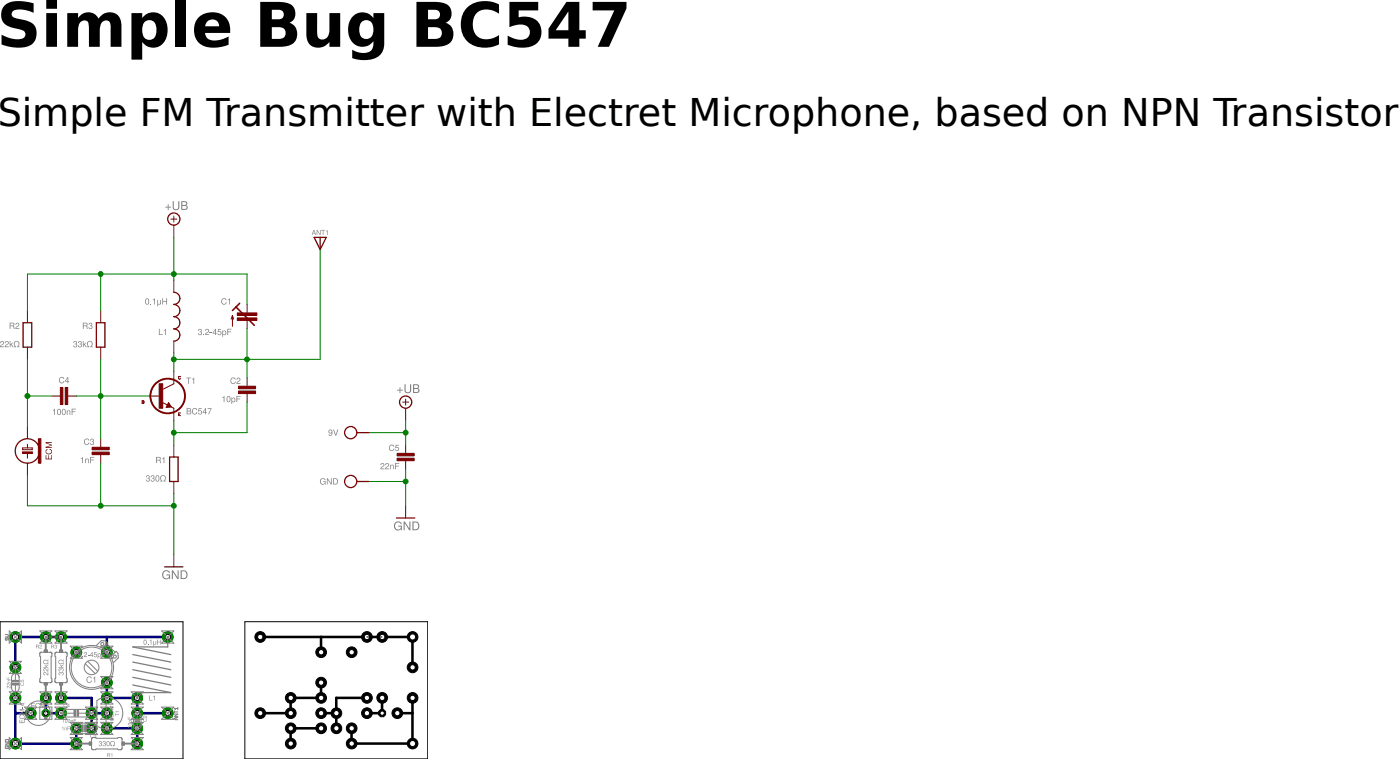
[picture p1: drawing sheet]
<?xml version="1.0" encoding="utf-8"?>
<!DOCTYPE eagle SYSTEM "eagle.dtd">
<eagle version="7.2.0">
<drawing>
<settings>
<setting alwaysvectorfont="no"/>
<setting verticaltext="up"/>
</settings>
<grid distance="0.1" unitdist="inch" unit="inch" style="lines" multiple="1" display="no" altdistance="0.01" altunitdist="inch" altunit="inch"/>
<schematic xreflabel="%F%N/%S.%C%R" xrefpart="/%S.%C%R">
<libraries>
<library name="supply1">
<symbols>
<symbol name="GND">
<wire x1="-1.905" y1="0" x2="1.905" y2="0" width="0.254" layer="94"/>
<text x="-2.54" y="-2.54" size="1.778" layer="96">&gt;VALUE</text>
<pin name="GND" x="0" y="2.54" visible="off" length="short" direction="sup" rot="R270"/>
</symbol>
</symbols>
<devicesets>
<deviceset name="GND" prefix="GND">
<gates>
<gate name="1" symbol="GND" x="0" y="0"/>
</gates>
<devices>
<device name="">
<technologies>
<technology name=""/>
</technologies>
</device>
</devices>
</deviceset>
</devicesets>
</library>
<library name="supply2">
<symbols>
<symbol name="+UB">
<wire x1="-0.635" y1="1.27" x2="0.635" y2="1.27" width="0.1524" layer="94"/>
<wire x1="0" y1="0.635" x2="0" y2="1.905" width="0.1524" layer="94"/>
<circle x="0" y="1.27" radius="1.27" width="0.254" layer="94"/>
<text x="-1.905" y="3.175" size="1.778" layer="96">&gt;VALUE</text>
<pin name="+UB" x="0" y="-2.54" visible="off" length="short" direction="sup" rot="R90"/>
</symbol>
</symbols>
<devicesets>
<deviceset name="+UB" prefix="SUPPLY">
<gates>
<gate name="G$1" symbol="+UB" x="0" y="0"/>
</gates>
<devices>
<device name="">
<technologies>
<technology name=""/>
</technologies>
</device>
</devices>
</deviceset>
</devicesets>
</library>
<library name="ECM">
<symbols>
<symbol name="ECM">
<wire x1="1.016" y1="-0.254" x2="-1.016" y2="-0.254" width="0.1524" layer="94"/>
<wire x1="1.016" y1="0.635" x2="0" y2="0.635" width="0.1524" layer="94"/>
<wire x1="0" y1="0.635" x2="-1.016" y2="0.635" width="0.1524" layer="94"/>
<wire x1="0" y1="0.635" x2="0" y2="1.397" width="0.1524" layer="94"/>
<circle x="0" y="0" radius="2.54" width="0.254" layer="94"/>
<rectangle x1="-2.794" y1="-2.54" x2="-2.286" y2="2.54" layer="94" rot="R180"/>
<pin name="+" x="0" y="5.08" visible="off" length="short" direction="pas" rot="R270"/>
<pin name="-" x="0" y="-5.08" visible="off" length="short" direction="pas" rot="R90"/>
<wire x1="1.016" y1="0.254" x2="-1.016" y2="0.254" width="0.1524" layer="94"/>
<wire x1="1.016" y1="0.254" x2="1.016" y2="0.635" width="0.1524" layer="94"/>
<wire x1="-1.016" y1="0.254" x2="-1.016" y2="0.635" width="0.1524" layer="94"/>
<wire x1="1.016" y1="-0.508" x2="0" y2="-0.508" width="0.1524" layer="94"/>
<wire x1="0" y1="-0.508" x2="-1.016" y2="-0.508" width="0.1524" layer="94"/>
<wire x1="1.016" y1="-0.508" x2="1.016" y2="-0.254" width="0.1524" layer="94"/>
<wire x1="0" y1="-1.524" x2="0" y2="-0.508" width="0.1524" layer="94"/>
<wire x1="-1.016" y1="-0.508" x2="-1.016" y2="-0.254" width="0.1524" layer="94"/>
<rectangle x1="-1.016" y1="-0.508" x2="1.016" y2="-0.254" layer="94" rot="R180"/>
<text x="-3.81" y="0" size="1.27" layer="94" rot="R90" align="bottom-center">ECM</text>
</symbol>
</symbols>
<devicesets>
<deviceset name="ECM" prefix="ECM">
<gates>
<gate name="1" symbol="ECM" x="0" y="0"/>
</gates>
<devices>
<device name="-5" package="ECM-5">
<connects>
<connect gate="1" pin="+" pad="1"/>
<connect gate="1" pin="-" pad="2"/>
</connects>
<technologies>
<technology name=""/>
</technologies>
</device>
<device name="-4" package="ECM-4">
<connects>
<connect gate="1" pin="+" pad="1"/>
<connect gate="1" pin="-" pad="2"/>
</connects>
<technologies>
<technology name=""/>
</technologies>
</device>
</devices>
</deviceset>
</devicesets>
</library>
<library name="cap-trim">
<symbols>
<symbol name="CAP-TRIM">
<wire x1="0" y1="-2.54" x2="0" y2="-0.762" width="0.1524" layer="94"/>
<wire x1="0" y1="2.54" x2="0" y2="0.762" width="0.1524" layer="94"/>
<wire x1="1.524" y1="-1.778" x2="-2.286" y2="2.032" width="0.3048" layer="94"/>
<wire x1="-3.048" y1="1.27" x2="-2.286" y2="2.032" width="0.3048" layer="94"/>
<wire x1="-2.286" y1="2.032" x2="-1.524" y2="2.794" width="0.3048" layer="94"/>
<wire x1="-3.048" y1="-2.032" x2="-3.048" y2="0.254" width="0.1524" layer="94"/>
<wire x1="-3.048" y1="0.254" x2="-3.302" y2="-0.508" width="0.1524" layer="94"/>
<wire x1="-3.048" y1="0.254" x2="-2.794" y2="-0.508" width="0.1524" layer="94"/>
<text x="-3.175" y="2.54" size="1.27" layer="95" align="bottom-right">&gt;NAME</text>
<text x="-3.175" y="-2.54" size="1.27" layer="96" align="top-right">&gt;VALUE</text>
<rectangle x1="-2.032" y1="-0.762" x2="2.032" y2="-0.254" layer="94"/>
<rectangle x1="-2.032" y1="0.254" x2="2.032" y2="0.762" layer="94"/>
<pin name="E" x="0" y="2.54" visible="off" length="point" direction="pas" swaplevel="1" rot="R90"/>
<pin name="A" x="0" y="-2.54" visible="off" length="point" direction="pas" swaplevel="1" rot="R270"/>
</symbol>
</symbols>
<devicesets>
<deviceset name="C-TR-PH20127" prefix="C" uservalue="yes">
<gates>
<gate name="1" symbol="CAP-TRIM" x="0" y="0" addlevel="can" swaplevel="1"/>
</gates>
<devices>
<device name="S" package="TRIM808">
<connects>
<connect gate="1" pin="A" pad="2"/>
<connect gate="1" pin="E" pad="1 3"/>
</connects>
<technologies>
<technology name=""/>
</technologies>
</device>
<device name="-45" package="TRIM808-45">
<connects>
<connect gate="1" pin="A" pad="2"/>
<connect gate="1" pin="E" pad="1 3"/>
</connects>
<technologies>
<technology name=""/>
</technologies>
</device>
<device name="-45-2P12" package="TRIM808-45">
<connects>
<connect gate="1" pin="A" pad="2"/>
<connect gate="1" pin="E" pad="1"/>
</connects>
<technologies>
<technology name=""/>
</technologies>
</device>
<device name="-45-2P21" package="TRIM808-45">
<connects>
<connect gate="1" pin="A" pad="1"/>
<connect gate="1" pin="E" pad="2"/>
</connects>
<technologies>
<technology name=""/>
</technologies>
</device>
<device name="-45-2P23" package="TRIM808-45">
<connects>
<connect gate="1" pin="A" pad="3"/>
<connect gate="1" pin="E" pad="2"/>
</connects>
<technologies>
<technology name=""/>
</technologies>
</device>
<device name="-45-2P32" package="TRIM808-45">
<connects>
<connect gate="1" pin="A" pad="3"/>
<connect gate="1" pin="E" pad="2"/>
</connects>
<technologies>
<technology name=""/>
</technologies>
</device>
<device name="GFX" package="TRIM808-GFX">
<connects>
<connect gate="1" pin="A" pad="1 3"/>
<connect gate="1" pin="E" pad="2"/>
</connects>
<technologies>
<technology name=""/>
</technologies>
</device>
<device name="GFX45" package="TRIM808-GFX45">
<connects>
<connect gate="1" pin="A" pad="1 3"/>
<connect gate="1" pin="E" pad="2"/>
</connects>
<technologies>
<technology name=""/>
</technologies>
</device>
<device name="" package="TRIM-2222-808">
<connects>
<connect gate="1" pin="A" pad="1 3"/>
<connect gate="1" pin="E" pad="2" route="any"/>
</connects>
<technologies>
<technology name=""/>
</technologies>
</device>
<device name="2222-808-2PIN" package="TRIM-2222-808">
<connects>
<connect gate="1" pin="A" pad="1"/>
<connect gate="1" pin="E" pad="2"/>
</connects>
<technologies>
<technology name=""/>
</technologies>
</device>
<device name="2222-808-2PINB" package="TRIM-2222-808">
<connects>
<connect gate="1" pin="A" pad="3"/>
<connect gate="1" pin="E" pad="2"/>
</connects>
<technologies>
<technology name=""/>
</technologies>
</device>
<device name="2222-808-45" package="TRIM-2222-808-45">
<connects>
<connect gate="1" pin="A" pad="2"/>
<connect gate="1" pin="E" pad="1 3"/>
</connects>
<technologies>
<technology name=""/>
</technologies>
</device>
<device name="2222-808-45-2PIN" package="TRIM-2222-808-45">
<connects>
<connect gate="1" pin="A" pad="2"/>
<connect gate="1" pin="E" pad="1"/>
</connects>
<technologies>
<technology name=""/>
</technologies>
</device>
<device name="2222-808-45-2PINB" package="TRIM-2222-808-45">
<connects>
<connect gate="1" pin="A" pad="2"/>
<connect gate="1" pin="E" pad="1"/>
</connects>
<technologies>
<technology name=""/>
</technologies>
</device>
<device name="-TZ03" package="CTRIMTZ03">
<connects>
<connect gate="1" pin="A" pad="1"/>
<connect gate="1" pin="E" pad="2"/>
</connects>
<technologies>
<technology name=""/>
</technologies>
</device>
<device name="-2-1" package="CTRIMBB">
<connects>
<connect gate="1" pin="A" pad="1"/>
<connect gate="1" pin="E" pad="2"/>
</connects>
<technologies>
<technology name=""/>
</technologies>
</device>
<device name="2222-808-2PINC" package="TRIM-2222-808">
<connects>
<connect gate="1" pin="A" pad="2"/>
<connect gate="1" pin="E" pad="1"/>
</connects>
<technologies>
<technology name=""/>
</technologies>
</device>
<device name="2222-808-2PIND" package="TRIM-2222-808">
<connects>
<connect gate="1" pin="A" pad="2"/>
<connect gate="1" pin="E" pad="3"/>
</connects>
<technologies>
<technology name=""/>
</technologies>
</device>
</devices>
</deviceset>
</devicesets>
</library>
<library name="r">
<symbols>
<symbol name="R">
<pin name="2" x="0" y="5.08" visible="off" length="short" direction="pas" swaplevel="1" rot="R270"/>
<pin name="1" x="0" y="-5.08" visible="off" length="short" direction="pas" swaplevel="1" rot="R90"/>
<wire x1="0.889" y1="-2.54" x2="0.889" y2="2.54" width="0.254" layer="94"/>
<wire x1="-0.889" y1="2.54" x2="-0.889" y2="-2.54" width="0.254" layer="94"/>
<wire x1="0.889" y1="2.54" x2="-0.889" y2="2.54" width="0.254" layer="94"/>
<wire x1="0.889" y1="-2.54" x2="-0.889" y2="-2.54" width="0.254" layer="94"/>
<text x="-1.5875" y="1.27" size="1.27" layer="95" align="bottom-right">&gt;NAME</text>
<text x="-1.5875" y="-1.27" size="1.27" layer="96" align="top-right">&gt;VALUE</text>
</symbol>
</symbols>
<devicesets>
<deviceset name="R" prefix="R" uservalue="yes">
<gates>
<gate name="1" symbol="R" x="0" y="0"/>
</gates>
<devices>
<device name="0204/5" package="0204/5">
<connects>
<connect gate="1" pin="1" pad="2"/>
<connect gate="1" pin="2" pad="1"/>
</connects>
<technologies>
<technology name=""/>
</technologies>
</device>
<device name="0204/7" package="0204/7">
<connects>
<connect gate="1" pin="1" pad="2"/>
<connect gate="1" pin="2" pad="1"/>
</connects>
<technologies>
<technology name=""/>
</technologies>
</device>
<device name="0204V" package="0204V">
<connects>
<connect gate="1" pin="1" pad="2"/>
<connect gate="1" pin="2" pad="1"/>
</connects>
<technologies>
<technology name=""/>
</technologies>
</device>
<device name="0207/10" package="0207/10">
<connects>
<connect gate="1" pin="1" pad="2"/>
<connect gate="1" pin="2" pad="1"/>
</connects>
<technologies>
<technology name=""/>
</technologies>
</device>
<device name="0207/12" package="0207/12">
<connects>
<connect gate="1" pin="1" pad="2"/>
<connect gate="1" pin="2" pad="1"/>
</connects>
<technologies>
<technology name=""/>
</technologies>
</device>
<device name="0207/15" package="0207/15">
<connects>
<connect gate="1" pin="1" pad="2"/>
<connect gate="1" pin="2" pad="1"/>
</connects>
<technologies>
<technology name=""/>
</technologies>
</device>
<device name="0207/2V" package="0207/2V">
<connects>
<connect gate="1" pin="1" pad="2"/>
<connect gate="1" pin="2" pad="1"/>
</connects>
<technologies>
<technology name=""/>
</technologies>
</device>
<device name="0207/5V" package="0207/5V">
<connects>
<connect gate="1" pin="1" pad="2"/>
<connect gate="1" pin="2" pad="1"/>
</connects>
<technologies>
<technology name=""/>
</technologies>
</device>
<device name="0207/7" package="0207/7">
<connects>
<connect gate="1" pin="1" pad="2"/>
<connect gate="1" pin="2" pad="1"/>
</connects>
<technologies>
<technology name=""/>
</technologies>
</device>
<device name="0204/10" package="0204/10">
<connects>
<connect gate="1" pin="1" pad="2"/>
<connect gate="1" pin="2" pad="1"/>
</connects>
<technologies>
<technology name=""/>
</technologies>
</device>
<device name="0204/12" package="0204/12">
<connects>
<connect gate="1" pin="1" pad="2"/>
<connect gate="1" pin="2" pad="1"/>
</connects>
<technologies>
<technology name=""/>
</technologies>
</device>
<device name="0204/15" package="0204/15">
<connects>
<connect gate="1" pin="1" pad="2"/>
<connect gate="1" pin="2" pad="1"/>
</connects>
<technologies>
<technology name=""/>
</technologies>
</device>
<device name="0204/2V" package="0204/2V">
<connects>
<connect gate="1" pin="1" pad="2"/>
<connect gate="1" pin="2" pad="1"/>
</connects>
<technologies>
<technology name=""/>
</technologies>
</device>
<device name="0202/2V" package="0202/2V">
<connects>
<connect gate="1" pin="1" pad="2"/>
<connect gate="1" pin="2" pad="1"/>
</connects>
<technologies>
<technology name=""/>
</technologies>
</device>
<device name="0202/5" package="0202/5">
<connects>
<connect gate="1" pin="1" pad="2"/>
<connect gate="1" pin="2" pad="1"/>
</connects>
<technologies>
<technology name=""/>
</technologies>
</device>
<device name="0202/7" package="0202/7">
<connects>
<connect gate="1" pin="1" pad="2"/>
<connect gate="1" pin="2" pad="1"/>
</connects>
<technologies>
<technology name=""/>
</technologies>
</device>
<device name="0202/10" package="0202/10">
<connects>
<connect gate="1" pin="1" pad="2"/>
<connect gate="1" pin="2" pad="1"/>
</connects>
<technologies>
<technology name=""/>
</technologies>
</device>
<device name="0202V" package="0202V">
<connects>
<connect gate="1" pin="1" pad="2"/>
<connect gate="1" pin="2" pad="1"/>
</connects>
<technologies>
<technology name=""/>
</technologies>
</device>
<device name="0202/12" package="0202/12">
<connects>
<connect gate="1" pin="1" pad="2"/>
<connect gate="1" pin="2" pad="1"/>
</connects>
<technologies>
<technology name=""/>
</technologies>
</device>
<device name="0202/15" package="0202/15">
<connects>
<connect gate="1" pin="1" pad="2"/>
<connect gate="1" pin="2" pad="1"/>
</connects>
<technologies>
<technology name=""/>
</technologies>
</device>
<device name="0202/7-V" package="0202/7-V">
<connects>
<connect gate="1" pin="1" pad="2"/>
<connect gate="1" pin="2" pad="1"/>
</connects>
<technologies>
<technology name=""/>
</technologies>
</device>
<device name="0202/5-V" package="0202/5-V">
<connects>
<connect gate="1" pin="1" pad="2"/>
<connect gate="1" pin="2" pad="1"/>
</connects>
<technologies>
<technology name=""/>
</technologies>
</device>
<device name="0202/10-V" package="0202/10-V">
<connects>
<connect gate="1" pin="1" pad="2"/>
<connect gate="1" pin="2" pad="1"/>
</connects>
<technologies>
<technology name=""/>
</technologies>
</device>
<device name="0204/7-V" package="0204/7-V">
<connects>
<connect gate="1" pin="1" pad="2"/>
<connect gate="1" pin="2" pad="1"/>
</connects>
<technologies>
<technology name=""/>
</technologies>
</device>
<device name="0204/10-V" package="0204/10-V">
<connects>
<connect gate="1" pin="1" pad="2"/>
<connect gate="1" pin="2" pad="1"/>
</connects>
<technologies>
<technology name=""/>
</technologies>
</device>
<device name="0204/12-V" package="0204/12-V">
<connects>
<connect gate="1" pin="1" pad="2"/>
<connect gate="1" pin="2" pad="1"/>
</connects>
<technologies>
<technology name=""/>
</technologies>
</device>
<device name="0204/15-V" package="0204/15-V">
<connects>
<connect gate="1" pin="1" pad="2"/>
<connect gate="1" pin="2" pad="1"/>
</connects>
<technologies>
<technology name=""/>
</technologies>
</device>
<device name="0204/2" package="0204/2">
<connects>
<connect gate="1" pin="1" pad="2"/>
<connect gate="1" pin="2" pad="1"/>
</connects>
<technologies>
<technology name=""/>
</technologies>
</device>
<device name="0202/12-V" package="0202/12-V">
<connects>
<connect gate="1" pin="1" pad="2"/>
<connect gate="1" pin="2" pad="1"/>
</connects>
<technologies>
<technology name=""/>
</technologies>
</device>
<device name="0202/2" package="0202/2">
<connects>
<connect gate="1" pin="1" pad="2"/>
<connect gate="1" pin="2" pad="1"/>
</connects>
<technologies>
<technology name=""/>
</technologies>
</device>
<device name="0204/2.54" package="0204/2.54">
<connects>
<connect gate="1" pin="1" pad="2"/>
<connect gate="1" pin="2" pad="1"/>
</connects>
<technologies>
<technology name=""/>
</technologies>
</device>
<device name="0204/2V-A" package="0204/2V">
<connects>
<connect gate="1" pin="1" pad="1"/>
<connect gate="1" pin="2" pad="2"/>
</connects>
<technologies>
<technology name=""/>
</technologies>
</device>
<device name="0204/18-V" package="0204/18-V">
<connects>
<connect gate="1" pin="1" pad="1"/>
<connect gate="1" pin="2" pad="2"/>
</connects>
<technologies>
<technology name=""/>
</technologies>
</device>
<device name="0204/20-V" package="0204/20-V">
<connects>
<connect gate="1" pin="1" pad="1"/>
<connect gate="1" pin="2" pad="2"/>
</connects>
<technologies>
<technology name=""/>
</technologies>
</device>
</devices>
</deviceset>
</devicesets>
</library>
<library name="c">
<symbols>
<symbol name="C">
<text x="-1.27" y="1.27" size="1.27" layer="95" align="bottom-right">&gt;NAME</text>
<text x="-1.27" y="-1.27" size="1.27" layer="96" align="top-right">&gt;VALUE</text>
<pin name="1" x="0" y="2.54" visible="off" length="point" direction="pas" swaplevel="1" rot="R270"/>
<pin name="2" x="0" y="-2.54" visible="off" length="point" direction="pas" swaplevel="1" rot="R90"/>
<wire x1="0" y1="-2.54" x2="0" y2="-0.762" width="0.1524" layer="94"/>
<wire x1="0" y1="2.54" x2="0" y2="0.762" width="0.1524" layer="94"/>
<rectangle x1="-1.778" y1="-0.762" x2="1.778" y2="-0.254" layer="94"/>
<rectangle x1="-1.778" y1="0.254" x2="1.778" y2="0.762" layer="94"/>
</symbol>
</symbols>
<devicesets>
<deviceset name="C" prefix="C" uservalue="yes">
<gates>
<gate name="1" symbol="C" x="0" y="0"/>
</gates>
<devices>
<device name="025-024X044" package="C025-024X044">
<connects>
<connect gate="1" pin="1" pad="1"/>
<connect gate="1" pin="2" pad="2"/>
</connects>
<technologies>
<technology name=""/>
</technologies>
</device>
<device name="025-025X050" package="C025-025X050">
<connects>
<connect gate="1" pin="1" pad="1"/>
<connect gate="1" pin="2" pad="2"/>
</connects>
<technologies>
<technology name=""/>
</technologies>
</device>
<device name="025-030X050" package="C025-030X050">
<connects>
<connect gate="1" pin="1" pad="1"/>
<connect gate="1" pin="2" pad="2"/>
</connects>
<technologies>
<technology name=""/>
</technologies>
</device>
<device name="025-040X050" package="C025-040X050">
<connects>
<connect gate="1" pin="1" pad="1"/>
<connect gate="1" pin="2" pad="2"/>
</connects>
<technologies>
<technology name=""/>
</technologies>
</device>
<device name="025-050X050" package="C025-050X050">
<connects>
<connect gate="1" pin="1" pad="1"/>
<connect gate="1" pin="2" pad="2"/>
</connects>
<technologies>
<technology name=""/>
</technologies>
</device>
<device name="025-060X050" package="C025-060X050">
<connects>
<connect gate="1" pin="1" pad="1"/>
<connect gate="1" pin="2" pad="2"/>
</connects>
<technologies>
<technology name=""/>
</technologies>
</device>
<device name="050-024X044" package="C050-024X044">
<connects>
<connect gate="1" pin="1" pad="1"/>
<connect gate="1" pin="2" pad="2"/>
</connects>
<technologies>
<technology name=""/>
</technologies>
</device>
<device name="050-025X075" package="C050-025X075">
<connects>
<connect gate="1" pin="1" pad="1"/>
<connect gate="1" pin="2" pad="2"/>
</connects>
<technologies>
<technology name=""/>
</technologies>
</device>
<device name="050-045X075" package="C050-045X075">
<connects>
<connect gate="1" pin="1" pad="1"/>
<connect gate="1" pin="2" pad="2"/>
</connects>
<technologies>
<technology name=""/>
</technologies>
</device>
<device name="050-030X075" package="C050-030X075">
<connects>
<connect gate="1" pin="1" pad="1"/>
<connect gate="1" pin="2" pad="2"/>
</connects>
<technologies>
<technology name=""/>
</technologies>
</device>
<device name="050-050X075" package="C050-050X075">
<connects>
<connect gate="1" pin="1" pad="1"/>
<connect gate="1" pin="2" pad="2"/>
</connects>
<technologies>
<technology name=""/>
</technologies>
</device>
<device name="050-055X075" package="C050-055X075">
<connects>
<connect gate="1" pin="1" pad="1"/>
<connect gate="1" pin="2" pad="2"/>
</connects>
<technologies>
<technology name=""/>
</technologies>
</device>
<device name="050-075X075" package="C050-075X075">
<connects>
<connect gate="1" pin="1" pad="1"/>
<connect gate="1" pin="2" pad="2"/>
</connects>
<technologies>
<technology name=""/>
</technologies>
</device>
<device name="075-032X103" package="C075-032X103">
<connects>
<connect gate="1" pin="1" pad="1"/>
<connect gate="1" pin="2" pad="2"/>
</connects>
<technologies>
<technology name=""/>
</technologies>
</device>
<device name="075-042X103" package="C075-042X103">
<connects>
<connect gate="1" pin="1" pad="1"/>
<connect gate="1" pin="2" pad="2"/>
</connects>
<technologies>
<technology name=""/>
</technologies>
</device>
<device name="075-052X106" package="C075-052X106">
<connects>
<connect gate="1" pin="1" pad="1"/>
<connect gate="1" pin="2" pad="2"/>
</connects>
<technologies>
<technology name=""/>
</technologies>
</device>
<device name="102-043X133" package="C102-043X133">
<connects>
<connect gate="1" pin="1" pad="1"/>
<connect gate="1" pin="2" pad="2"/>
</connects>
<technologies>
<technology name=""/>
</technologies>
</device>
<device name="102-054X133" package="C102-054X133">
<connects>
<connect gate="1" pin="1" pad="1"/>
<connect gate="1" pin="2" pad="2"/>
</connects>
<technologies>
<technology name=""/>
</technologies>
</device>
<device name="102-064X133" package="C102-064X133">
<connects>
<connect gate="1" pin="1" pad="1"/>
<connect gate="1" pin="2" pad="2"/>
</connects>
<technologies>
<technology name=""/>
</technologies>
</device>
<device name="150-054X183" package="C150-054X183">
<connects>
<connect gate="1" pin="1" pad="1"/>
<connect gate="1" pin="2" pad="2"/>
</connects>
<technologies>
<technology name=""/>
</technologies>
</device>
<device name="150-064X183" package="C150-064X183">
<connects>
<connect gate="1" pin="1" pad="1"/>
<connect gate="1" pin="2" pad="2"/>
</connects>
<technologies>
<technology name=""/>
</technologies>
</device>
<device name="150-072X183" package="C150-072X183">
<connects>
<connect gate="1" pin="1" pad="1"/>
<connect gate="1" pin="2" pad="2"/>
</connects>
<technologies>
<technology name=""/>
</technologies>
</device>
<device name="150-084X183" package="C150-084X183">
<connects>
<connect gate="1" pin="1" pad="1"/>
<connect gate="1" pin="2" pad="2"/>
</connects>
<technologies>
<technology name=""/>
</technologies>
</device>
<device name="150-091X182" package="C150-091X182">
<connects>
<connect gate="1" pin="1" pad="1"/>
<connect gate="1" pin="2" pad="2"/>
</connects>
<technologies>
<technology name=""/>
</technologies>
</device>
<device name="050-035X075" package="C050-035X075">
<connects>
<connect gate="1" pin="1" pad="1"/>
<connect gate="1" pin="2" pad="2"/>
</connects>
<technologies>
<technology name=""/>
</technologies>
</device>
<device name="075-063X106" package="C075-063X106">
<connects>
<connect gate="1" pin="1" pad="1"/>
<connect gate="1" pin="2" pad="2"/>
</connects>
<technologies>
<technology name=""/>
</technologies>
</device>
<device name="025-020X036" package="C025-020X036">
<connects>
<connect gate="1" pin="1" pad="1"/>
<connect gate="1" pin="2" pad="2"/>
</connects>
<technologies>
<technology name=""/>
</technologies>
</device>
<device name="050-020X036" package="C050-020X036">
<connects>
<connect gate="1" pin="1" pad="1"/>
<connect gate="1" pin="2" pad="2"/>
</connects>
<technologies>
<technology name=""/>
</technologies>
</device>
<device name="025-015X024" package="C025-015X024">
<connects>
<connect gate="1" pin="1" pad="1"/>
<connect gate="1" pin="2" pad="2"/>
</connects>
<technologies>
<technology name=""/>
</technologies>
</device>
<device name="025-025X060" package="C050-025X060">
<connects>
<connect gate="1" pin="1" pad="1"/>
<connect gate="1" pin="2" pad="2"/>
</connects>
<technologies>
<technology name=""/>
</technologies>
</device>
<device name="050-024X044/V" package="C050-024X044/V">
<connects>
<connect gate="1" pin="1" pad="1"/>
<connect gate="1" pin="2" pad="2"/>
</connects>
<technologies>
<technology name=""/>
</technologies>
</device>
<device name="050-025X075/V" package="C050-025X075/V">
<connects>
<connect gate="1" pin="1" pad="1"/>
<connect gate="1" pin="2" pad="2"/>
</connects>
<technologies>
<technology name=""/>
</technologies>
</device>
<device name="050-020X036/V" package="C050-020X036/V">
<connects>
<connect gate="1" pin="1" pad="1"/>
<connect gate="1" pin="2" pad="2"/>
</connects>
<technologies>
<technology name=""/>
</technologies>
</device>
<device name="050-020X044/V" package="C050-020X044/V">
<connects>
<connect gate="1" pin="1" pad="1"/>
<connect gate="1" pin="2" pad="2"/>
</connects>
<technologies>
<technology name=""/>
</technologies>
</device>
<device name="050-020X044" package="C050-020X044">
<connects>
<connect gate="1" pin="1" pad="1"/>
<connect gate="1" pin="2" pad="2"/>
</connects>
<technologies>
<technology name=""/>
</technologies>
</device>
<device name="0204/10" package="0204/10">
<connects>
<connect gate="1" pin="1" pad="1"/>
<connect gate="1" pin="2" pad="2"/>
</connects>
<technologies>
<technology name=""/>
</technologies>
</device>
<device name="0204/10-V" package="0204/10-V">
<connects>
<connect gate="1" pin="1" pad="1"/>
<connect gate="1" pin="2" pad="2"/>
</connects>
<technologies>
<technology name=""/>
</technologies>
</device>
<device name="075-020X044" package="C075-020X044">
<connects>
<connect gate="1" pin="1" pad="1"/>
<connect gate="1" pin="2" pad="2"/>
</connects>
<technologies>
<technology name=""/>
</technologies>
</device>
<device name="075-020X044/V" package="C075-020X044/V">
<connects>
<connect gate="1" pin="1" pad="1"/>
<connect gate="1" pin="2" pad="2"/>
</connects>
<technologies>
<technology name=""/>
</technologies>
</device>
<device name="050-040X075" package="C050-040X075">
<connects>
<connect gate="1" pin="1" pad="1"/>
<connect gate="1" pin="2" pad="2"/>
</connects>
<technologies>
<technology name=""/>
</technologies>
</device>
</devices>
</deviceset>
</devicesets>
</library>
<library name="pad">
<symbols>
<symbol name="SPAD">
<pin name="P$1" x="0" y="0" visible="off" length="point" direction="pas" function="dot"/>
<wire x1="0" y1="0" x2="-2.54" y2="0" width="0.254" layer="94"/>
<circle x="-3.81" y="0" radius="1.27" width="0.254" layer="94"/>
<text x="-6.35" y="0" size="1.27" layer="95" align="center-right">&gt;NAME</text>
</symbol>
<symbol name="ANT">
<wire x1="-1.27" y1="2.54" x2="0" y2="2.54" width="0.254" layer="94"/>
<wire x1="1.27" y1="2.54" x2="0" y2="0" width="0.254" layer="94"/>
<wire x1="0" y1="0" x2="-1.27" y2="2.54" width="0.254" layer="94"/>
<wire x1="0" y1="2.54" x2="0" y2="0" width="0.254" layer="94"/>
<wire x1="0" y1="2.54" x2="1.27" y2="2.54" width="0.254" layer="94"/>
<text x="0" y="3.048" size="1.016" layer="95" align="bottom-center">&gt;NAME</text>
<pin name="1" x="0" y="0" visible="off" length="point" direction="out" rot="R90"/>
</symbol>
</symbols>
<devicesets>
<deviceset name="SPAD" prefix="J">
<gates>
<gate name="1" symbol="SPAD" x="0" y="0"/>
</gates>
<devices>
<device name="" package="SPAD@1">
<connects>
<connect gate="1" pin="P$1" pad="1"/>
</connects>
<technologies>
<technology name=""/>
</technologies>
</device>
</devices>
</deviceset>
<deviceset name="ANT" prefix="ANT">
<gates>
<gate name="ANT" symbol="ANT" x="0" y="0"/>
</gates>
<devices>
<device name="" package="SPAD">
<connects>
<connect gate="ANT" pin="1" pad="1"/>
</connects>
<technologies>
<technology name=""/>
</technologies>
</device>
</devices>
</deviceset>
</devicesets>
</library>
<library name="t">
<symbols>
<symbol name="NPN">
<wire x1="2.54" y1="2.54" x2="0.0635" y2="1.30175" width="0.1524" layer="94"/>
<wire x1="1.4605" y1="-1.36525" x2="1.9685" y2="-2.25425" width="0.1524" layer="94"/>
<wire x1="1.9685" y1="-2.25425" x2="0.9525" y2="-2.38125" width="0.1524" layer="94"/>
<wire x1="0.9525" y1="-2.38125" x2="1.4605" y2="-1.36525" width="0.1524" layer="94"/>
<wire x1="2.54" y1="-2.54" x2="1.9685" y2="-2.25425" width="0.1524" layer="94"/>
<wire x1="1.9685" y1="-2.25425" x2="0.308" y2="-1.424" width="0.1524" layer="94"/>
<wire x1="1.2065" y1="-2.25425" x2="1.778" y2="-2.19075" width="0.3048" layer="94"/>
<wire x1="1.778" y1="-2.19075" x2="1.4605" y2="-1.61925" width="0.3048" layer="94"/>
<wire x1="1.4605" y1="-1.61925" x2="1.2065" y2="-2.12725" width="0.254" layer="94"/>
<wire x1="1.2065" y1="-2.12725" x2="1.5875" y2="-2.12725" width="0.254" layer="94"/>
<wire x1="1.5875" y1="-2.12725" x2="1.4605" y2="-1.87325" width="0.254" layer="94"/>
<text x="5.08" y="2.54" size="1.27" layer="95" ratio="10">&gt;NAME</text>
<text x="5.08" y="-2.54" size="1.27" layer="96" ratio="10" align="top-left">&gt;VALUE</text>
<rectangle x1="-0.508" y1="-2.54" x2="0.254" y2="2.54" layer="94"/>
<pin name="B" x="-2.54" y="0" visible="off" length="short" direction="pas" swaplevel="1"/>
<pin name="E" x="2.54" y="-5.08" visible="off" length="short" direction="pas" swaplevel="3" rot="R90"/>
<pin name="C" x="2.54" y="5.08" visible="off" length="short" direction="pas" swaplevel="2" rot="R270"/>
<circle x="1.27" y="0" radius="3.5921" width="0.381" layer="94"/>
<text x="3.81" y="-3.81" size="0.6096" layer="94" font="vector" align="center">E</text>
<text x="3.81" y="3.81" size="0.6096" layer="94" font="vector" align="center">C</text>
<text x="-3.81" y="-1.27" size="0.6096" layer="94" font="vector" align="center">B</text>
</symbol>
</symbols>
<devicesets>
<deviceset name="BC547" prefix="T" uservalue="yes">
<gates>
<gate name="1" symbol="NPN" x="0" y="0"/>
</gates>
<devices>
<device name="-TO92-CBE" package="TO92-CBE">
<connects>
<connect gate="1" pin="B" pad="2"/>
<connect gate="1" pin="C" pad="1"/>
<connect gate="1" pin="E" pad="3"/>
</connects>
<technologies>
<technology name=""/>
</technologies>
</device>
<device name="-A" package="TO92-CBE-A">
<connects>
<connect gate="1" pin="B" pad="2"/>
<connect gate="1" pin="C" pad="1"/>
<connect gate="1" pin="E" pad="3"/>
</connects>
<technologies>
<technology name=""/>
</technologies>
</device>
<device name="" package="TO92">
<connects>
<connect gate="1" pin="B" pad="2"/>
<connect gate="1" pin="C" pad="1"/>
<connect gate="1" pin="E" pad="3"/>
</connects>
<technologies>
<technology name=""/>
</technologies>
</device>
</devices>
</deviceset>
</devicesets>
</library>
<library name="l">
<symbols>
<symbol name="L">
<wire x1="0" y1="5.08" x2="1.27" y2="3.81" width="0.254" layer="94" curve="-90"/>
<wire x1="0" y1="2.54" x2="1.27" y2="3.81" width="0.254" layer="94" curve="90"/>
<wire x1="0" y1="2.54" x2="1.27" y2="1.27" width="0.254" layer="94" curve="-90"/>
<wire x1="0" y1="0" x2="1.27" y2="1.27" width="0.254" layer="94" curve="90"/>
<wire x1="0" y1="0" x2="1.27" y2="-1.27" width="0.254" layer="94" curve="-90"/>
<wire x1="0" y1="-2.54" x2="1.27" y2="-1.27" width="0.254" layer="94" curve="90"/>
<wire x1="0" y1="-2.54" x2="1.27" y2="-3.81" width="0.254" layer="94" curve="-90"/>
<wire x1="0" y1="-5.08" x2="1.27" y2="-3.81" width="0.254" layer="94" curve="90"/>
<text x="-1.27" y="2.54" size="1.27" layer="95" align="bottom-right">&gt;NAME</text>
<text x="-1.27" y="-2.54" size="1.27" layer="96" align="top-right">&gt;VALUE</text>
<pin name="2" x="0" y="-7.62" visible="off" length="short" direction="pas" swaplevel="1" rot="R90"/>
<pin name="1" x="0" y="7.62" visible="off" length="short" direction="pas" swaplevel="1" rot="R270"/>
</symbol>
</symbols>
<devicesets>
<deviceset name="L" prefix="L" uservalue="yes">
<gates>
<gate name="1" symbol="L" x="0" y="0"/>
</gates>
<devices>
<device name="02/5" package="L-02/5V">
<connects>
<connect gate="1" pin="1" pad="1"/>
<connect gate="1" pin="2" pad="2"/>
</connects>
<technologies>
<technology name=""/>
</technologies>
</device>
<device name="02/10" package="L-03/10V">
<connects>
<connect gate="1" pin="1" pad="1"/>
<connect gate="1" pin="2" pad="2"/>
</connects>
<technologies>
<technology name=""/>
</technologies>
</device>
<device name="02/7" package="L-02/7V">
<connects>
<connect gate="1" pin="1" pad="1"/>
<connect gate="1" pin="2" pad="2"/>
</connects>
<technologies>
<technology name=""/>
</technologies>
</device>
<device name="04/7" package="L-04/8V">
<connects>
<connect gate="1" pin="1" pad="2"/>
<connect gate="1" pin="2" pad="1"/>
</connects>
<technologies>
<technology name=""/>
</technologies>
</device>
<device name="04/7-M" package="L-04/10V-M">
<connects>
<connect gate="1" pin="1" pad="1"/>
<connect gate="1" pin="2" pad="2"/>
</connects>
<technologies>
<technology name=""/>
</technologies>
</device>
<device name="-09R" package="L-89R">
<connects>
<connect gate="1" pin="1" pad="P$1"/>
<connect gate="1" pin="2" pad="P$2"/>
</connects>
<technologies>
<technology name=""/>
</technologies>
</device>
<device name="03/10" package="L-03/10">
<connects>
<connect gate="1" pin="1" pad="1"/>
<connect gate="1" pin="2" pad="2"/>
</connects>
<technologies>
<technology name=""/>
</technologies>
</device>
<device name="-BODY" package="L-BODY">
<connects>
<connect gate="1" pin="1" pad="2"/>
<connect gate="1" pin="2" pad="3"/>
</connects>
<technologies>
<technology name=""/>
</technologies>
</device>
<device name="L-04-5/5V-X" package="L-04-2/5V-X">
<connects>
<connect gate="1" pin="1" pad="1"/>
<connect gate="1" pin="2" pad="2"/>
</connects>
<technologies>
<technology name=""/>
</technologies>
</device>
<device name="L-04-5/5V" package="L-04-2/5V">
<connects>
<connect gate="1" pin="1" pad="1"/>
<connect gate="1" pin="2" pad="2"/>
</connects>
<technologies>
<technology name=""/>
</technologies>
</device>
<device name="L-04-5/5" package="L-04-2/5">
<connects>
<connect gate="1" pin="1" pad="1"/>
<connect gate="1" pin="2" pad="2"/>
</connects>
<technologies>
<technology name=""/>
</technologies>
</device>
<device name="L-04/7" package="L-04/7">
<connects>
<connect gate="1" pin="1" pad="1"/>
<connect gate="1" pin="2" pad="2"/>
</connects>
<technologies>
<technology name=""/>
</technologies>
</device>
<device name="04/7-V" package="L-04/7-V">
<connects>
<connect gate="1" pin="1" pad="1"/>
<connect gate="1" pin="2" pad="2"/>
</connects>
<technologies>
<technology name=""/>
</technologies>
</device>
<device name="03/10-C" package="L-03/10-C">
<connects>
<connect gate="1" pin="1" pad="1"/>
<connect gate="1" pin="2" pad="2"/>
</connects>
<technologies>
<technology name=""/>
</technologies>
</device>
<device name="03/10-X" package="L-03/10-X">
<connects>
<connect gate="1" pin="1" pad="1"/>
<connect gate="1" pin="2" pad="2"/>
</connects>
<technologies>
<technology name=""/>
</technologies>
</device>
<device name="10/10X" package="L-10/10X">
<connects>
<connect gate="1" pin="1" pad="1"/>
<connect gate="1" pin="2" pad="2"/>
</connects>
<technologies>
<technology name=""/>
</technologies>
</device>
<device name="10/10Y" package="L-10/10Y">
<connects>
<connect gate="1" pin="1" pad="1"/>
<connect gate="1" pin="2" pad="2"/>
</connects>
<technologies>
<technology name=""/>
</technologies>
</device>
<device name="04/08" package="L-04/8">
<connects>
<connect gate="1" pin="1" pad="1"/>
<connect gate="1" pin="2" pad="2"/>
</connects>
<technologies>
<technology name=""/>
</technologies>
</device>
<device name="08-7/5" package="L-08-7/5">
<connects>
<connect gate="1" pin="1" pad="1"/>
<connect gate="1" pin="2" pad="2"/>
</connects>
<technologies>
<technology name=""/>
</technologies>
</device>
<device name="08-10/5" package="L-08-10/5">
<connects>
<connect gate="1" pin="1" pad="1"/>
<connect gate="1" pin="2" pad="2"/>
</connects>
<technologies>
<technology name=""/>
</technologies>
</device>
</devices>
</deviceset>
</devicesets>
</library>
</libraries>
<attributes>
</attributes>
<variantdefs>
</variantdefs>
<classes>
<class number="0" name="default" width="0.6096" drill="0">
</class>
</classes>
<parts>
<part name="C2" library="c" deviceset="C" device="025-015X024" value="10pF"/>
<part name="C3" library="c" deviceset="C" device="025-020X036" value="1nF"/>
<part name="R2" library="r" deviceset="R" device="0204/10-V" value="22kΩ"/>
<part name="R3" library="r" deviceset="R" device="0204/10-V" value="33kΩ"/>
<part name="GND1" library="supply1" deviceset="GND" device=""/>
<part name="SUPPLY1" library="supply2" deviceset="+UB" device=""/>
<part name="SUPPLY2" library="supply2" deviceset="+UB" device=""/>
<part name="GND3" library="supply1" deviceset="GND" device=""/>
<part name="ECM" library="ECM" deviceset="ECM" device="-4"/>
<part name="C1" library="cap-trim" deviceset="C-TR-PH20127" device="2222-808-2PIN" value="3.2-45pF"/>
<part name="R1" library="r" deviceset="R" device="0204/10" value="330Ω"/>
<part name="C4" library="c" deviceset="C" device="050-020X044" value="100nF"/>
<part name="9V" library="pad" deviceset="SPAD" device=""/>
<part name="GND" library="pad" deviceset="SPAD" device=""/>
<part name="ANT1" library="pad" deviceset="ANT" device=""/>
<part name="C5" library="c" deviceset="C" device="050-020X036/V" value="22nF"/>
<part name="T1" library="t" deviceset="BC547" device="" value="BC547"/>
<part name="L1" library="l" deviceset="L" device="08-10/5" value="0.1μH"/>
</parts>
<sheets>
<sheet>
<plain>
</plain>
<instances>
<instance part="C2" gate="1" x="48.26" y="41.91"/>
<instance part="C3" gate="1" x="17.78" y="29.21"/>
<instance part="R2" gate="1" x="2.54" y="53.34"/>
<instance part="R3" gate="1" x="17.78" y="53.34"/>
<instance part="GND1" gate="1" x="33.02" y="5.08"/>
<instance part="SUPPLY1" gate="G$1" x="33.02" y="76.2"/>
<instance part="SUPPLY2" gate="G$1" x="81.28" y="38.1"/>
<instance part="GND3" gate="1" x="81.28" y="15.24"/>
<instance part="ECM" gate="1" x="2.54" y="29.21" rot="MR0"/>
<instance part="C1" gate="1" x="48.26" y="57.15"/>
<instance part="R1" gate="1" x="33.02" y="25.4"/>
<instance part="C4" gate="1" x="10.16" y="40.64" smashed="yes" rot="R90">
<attribute name="NAME" x="10.16" y="43.307" size="1.27" layer="95" align="bottom-center"/>
<attribute name="VALUE" x="10.16" y="37.973" size="1.27" layer="96" align="top-center"/>
</instance>
<instance part="9V" gate="1" x="73.66" y="33.02"/>
<instance part="GND" gate="1" x="73.66" y="22.86"/>
<instance part="ANT1" gate="ANT" x="63.5" y="71.12"/>
<instance part="C5" gate="1" x="81.28" y="27.94"/>
<instance part="T1" gate="1" x="30.48" y="40.64"/>
<instance part="L1" gate="1" x="33.02" y="57.15" rot="MR180"/>
</instances>
<busses>
</busses>
<nets>
<net name="N$3" class="0">
<segment>
<pinref part="C2" gate="1" pin="2"/>
<wire x1="48.26" y1="39.37" x2="48.26" y2="33.02" width="0.1524" layer="91"/>
<wire x1="48.26" y1="33.02" x2="33.02" y2="33.02" width="0.1524" layer="91"/>
<wire x1="33.02" y1="30.48" x2="33.02" y2="33.02" width="0.1524" layer="91"/>
<junction x="33.02" y="33.02"/>
<wire x1="33.02" y1="33.02" x2="33.02" y2="35.56" width="0.1524" layer="91"/>
<pinref part="R1" gate="1" pin="2"/>
<pinref part="T1" gate="1" pin="E"/>
</segment>
</net>
<net name="N$5" class="0">
<segment>
<pinref part="R3" gate="1" pin="1"/>
<pinref part="C3" gate="1" pin="1"/>
<wire x1="17.78" y1="48.26" x2="17.78" y2="40.64" width="0.1524" layer="91"/>
<wire x1="17.78" y1="40.64" x2="17.78" y2="31.75" width="0.1524" layer="91"/>
<wire x1="17.78" y1="40.64" x2="27.94" y2="40.64" width="0.1524" layer="91"/>
<junction x="17.78" y="40.64"/>
<wire x1="12.7" y1="40.64" x2="17.78" y2="40.64" width="0.1524" layer="91"/>
<pinref part="C4" gate="1" pin="2"/>
<pinref part="T1" gate="1" pin="B"/>
</segment>
</net>
<net name="N$6" class="0">
<segment>
<pinref part="R2" gate="1" pin="1"/>
<wire x1="2.54" y1="40.64" x2="2.54" y2="48.26" width="0.1524" layer="91"/>
<wire x1="7.62" y1="40.64" x2="2.54" y2="40.64" width="0.1524" layer="91"/>
<pinref part="C4" gate="1" pin="1"/>
<pinref part="ECM" gate="1" pin="+"/>
<wire x1="2.54" y1="40.64" x2="2.54" y2="34.29" width="0.1524" layer="91"/>
<junction x="2.54" y="40.64"/>
</segment>
</net>
<net name="GND" class="0">
<segment>
<wire x1="33.02" y1="20.32" x2="33.02" y2="17.78" width="0.1524" layer="91"/>
<wire x1="33.02" y1="17.78" x2="17.78" y2="17.78" width="0.1524" layer="91"/>
<wire x1="2.54" y1="17.78" x2="17.78" y2="17.78" width="0.1524" layer="91"/>
<pinref part="C3" gate="1" pin="2"/>
<wire x1="17.78" y1="17.78" x2="17.78" y2="26.67" width="0.1524" layer="91"/>
<junction x="17.78" y="17.78"/>
<wire x1="33.02" y1="17.78" x2="33.02" y2="7.62" width="0.1524" layer="91"/>
<junction x="33.02" y="17.78"/>
<pinref part="GND1" gate="1" pin="GND"/>
<pinref part="R1" gate="1" pin="1"/>
<pinref part="ECM" gate="1" pin="-"/>
<wire x1="2.54" y1="24.13" x2="2.54" y2="17.78" width="0.1524" layer="91"/>
</segment>
<segment>
<pinref part="GND3" gate="1" pin="GND"/>
<wire x1="73.66" y1="22.86" x2="81.28" y2="22.86" width="0.1524" layer="91"/>
<pinref part="GND" gate="1" pin="P$1"/>
<pinref part="C5" gate="1" pin="2"/>
<wire x1="81.28" y1="22.86" x2="81.28" y2="17.78" width="0.1524" layer="91"/>
<wire x1="81.28" y1="25.4" x2="81.28" y2="22.86" width="0.1524" layer="91"/>
<junction x="81.28" y="22.86"/>
</segment>
</net>
<net name="+UB" class="0">
<segment>
<pinref part="R3" gate="1" pin="2"/>
<wire x1="17.78" y1="58.42" x2="17.78" y2="66.04" width="0.1524" layer="91"/>
<wire x1="17.78" y1="66.04" x2="33.02" y2="66.04" width="0.1524" layer="91"/>
<junction x="33.02" y="66.04"/>
<pinref part="R2" gate="1" pin="2"/>
<wire x1="2.54" y1="58.42" x2="2.54" y2="66.04" width="0.1524" layer="91"/>
<wire x1="2.54" y1="66.04" x2="17.78" y2="66.04" width="0.1524" layer="91"/>
<junction x="17.78" y="66.04"/>
<wire x1="48.26" y1="66.04" x2="33.02" y2="66.04" width="0.1524" layer="91"/>
<wire x1="33.02" y1="66.04" x2="33.02" y2="73.66" width="0.1524" layer="91"/>
<pinref part="SUPPLY1" gate="G$1" pin="+UB"/>
<pinref part="C1" gate="1" pin="E"/>
<wire x1="48.26" y1="59.69" x2="48.26" y2="66.04" width="0.1524" layer="91"/>
<pinref part="L1" gate="1" pin="2"/>
<wire x1="33.02" y1="66.04" x2="33.02" y2="64.77" width="0.1524" layer="91"/>
</segment>
<segment>
<pinref part="SUPPLY2" gate="G$1" pin="+UB"/>
<wire x1="73.66" y1="33.02" x2="81.28" y2="33.02" width="0.1524" layer="91"/>
<wire x1="81.28" y1="33.02" x2="81.28" y2="35.56" width="0.1524" layer="91"/>
<pinref part="9V" gate="1" pin="P$1"/>
<junction x="81.28" y="33.02"/>
<pinref part="C5" gate="1" pin="1"/>
<wire x1="81.28" y1="33.02" x2="81.28" y2="30.48" width="0.1524" layer="91"/>
</segment>
</net>
<net name="N$2" class="0">
<segment>
<pinref part="L1" gate="1" pin="1"/>
<pinref part="T1" gate="1" pin="C"/>
<wire x1="33.02" y1="49.53" x2="33.02" y2="48.26" width="0.1524" layer="91"/>
<wire x1="33.02" y1="48.26" x2="33.02" y2="45.72" width="0.1524" layer="91"/>
<wire x1="33.02" y1="48.26" x2="48.26" y2="48.26" width="0.1524" layer="91"/>
<junction x="33.02" y="48.26"/>
<pinref part="C2" gate="1" pin="1"/>
<wire x1="48.26" y1="48.26" x2="48.26" y2="44.45" width="0.1524" layer="91"/>
<junction x="48.26" y="48.26"/>
<wire x1="48.26" y1="48.26" x2="63.5" y2="48.26" width="0.1524" layer="91"/>
<wire x1="63.5" y1="48.26" x2="63.5" y2="71.12" width="0.1524" layer="91"/>
<pinref part="C1" gate="1" pin="A"/>
<wire x1="48.26" y1="54.61" x2="48.26" y2="48.26" width="0.1524" layer="91"/>
<pinref part="ANT1" gate="ANT" pin="1"/>
</segment>
</net>
</nets>
</sheet>
</sheets>
</schematic>
</drawing>
</eagle>
